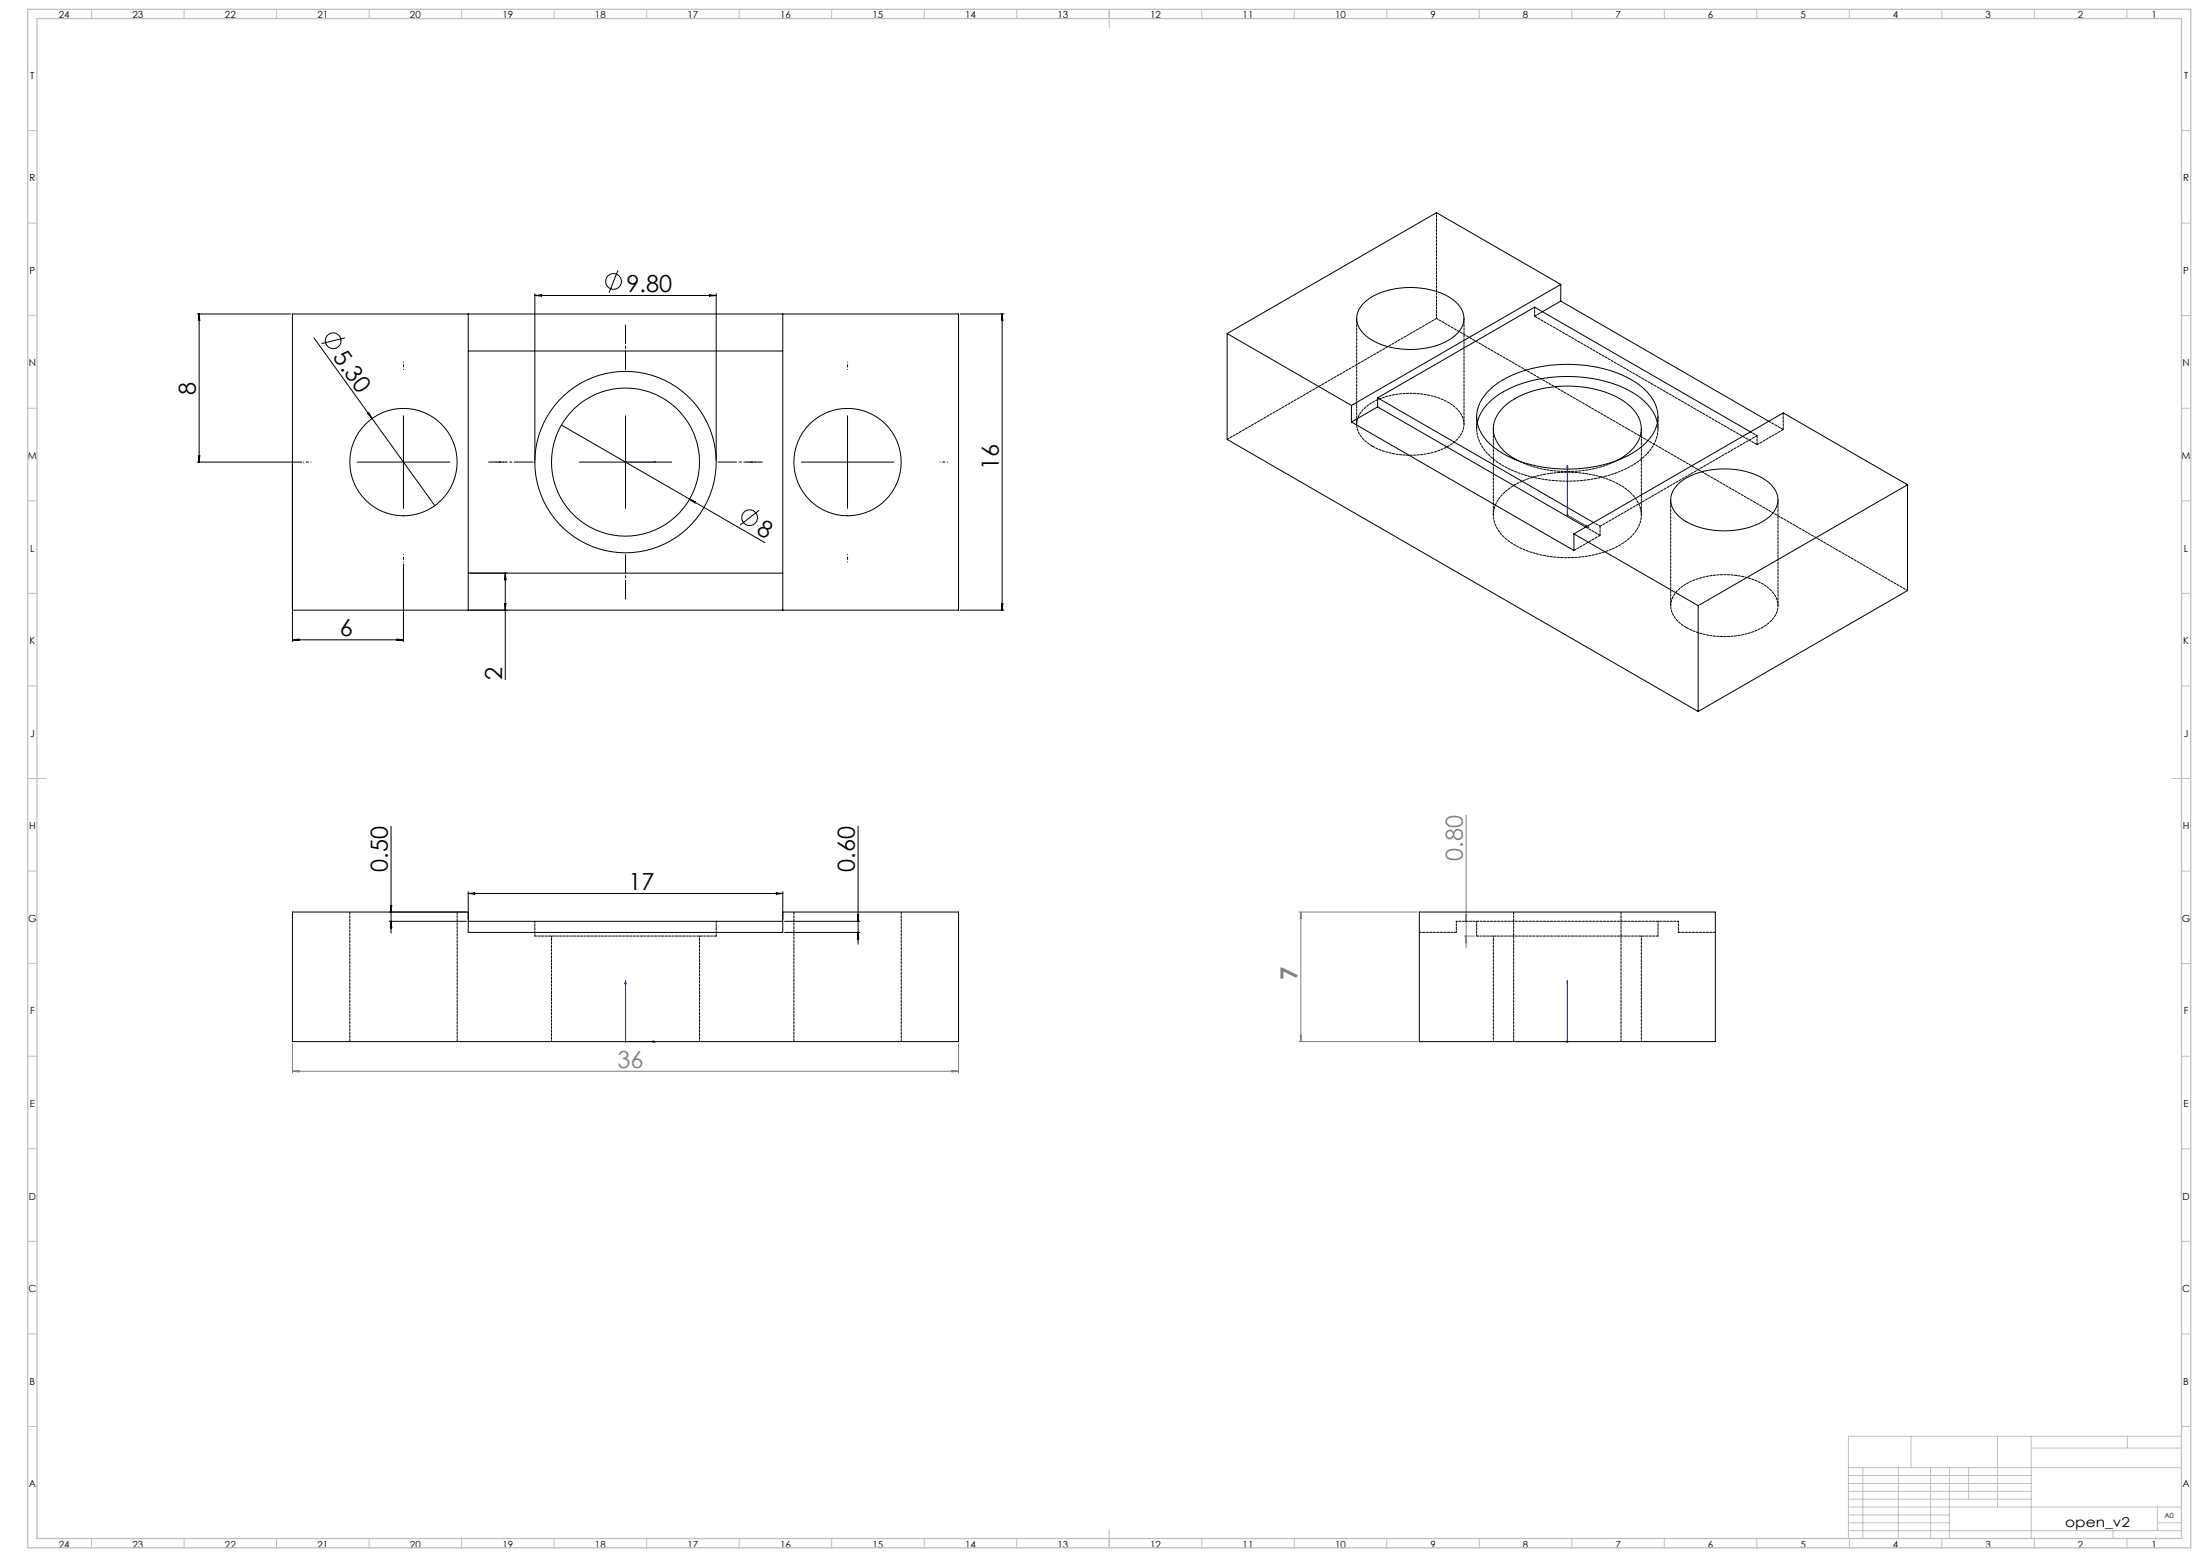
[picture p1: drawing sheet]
<svg xmlns="http://www.w3.org/2000/svg" width="1189mm" height="841mm" viewBox="0 0 1189 841" stroke-linecap="round" stroke-linejoin="round" font-family="sans-serif">
<g fill="none" stroke="#000" stroke-width=".54">
<path d="M289 159v90M289 160h98M289 160l4-1v1zM334 146l-5 12M384 159l3 1h-3zM387 159v90M107 170h50M108 170v3h-1zM108 170v80M519 170h24M542 170v160M542 170v3h-1z"/>
<path d="M170 182l31 44M186 182l-12 4M199 223l2 3zM201 226l34 47M218 225v50M303 230l110 63M338 225v50M458 225v50M107 250h56M107 246h1v4zM158 251v96M193 250h50"/>
<path d="M313 250h50M433 250h50M373 270l3 1v1zM410 276l-10 8M218 305v42M254 310h20M273 310v57M273 310v3zM254 330h20M273 326v4zM519 330h24M541 326h1v4z"/>
<path d="M158 346h60M158 346l4-1v1zM214 345l4 1h-4zM211 446v58M464 446v64M210 498h42M210 493h42M211 489h1l-1 4zM211 498l1 3h-1zM253 482v15M253 483h170M253 483l4-1v1z"/>
<path d="M419 482l4 1h-4zM423 482v15M424 498h41M463 494h1v4zM424 504h41M464 504v3h-1z"/>
<circle cx="332" cy="152" r="4"/>
<circle cx="180" cy="184" r="4"/>
<circle cx="405" cy="280" r="4"/>
</g>
<g fill="none" stroke="#00f" stroke-width=".54">
<path d="M338 250h.1M338 250h17M355 250h-2h2M847 251v2v-1zM847 251v27l12 7M858 284l1 1h-1zM338 530v33h17M338 530v1zM847 530v1v-1M847 530v33M353 562l2 1h-2zM847 562v1z"/>
<path d="M847 563h.1"/>
</g>
<g fill="none" stroke="#808080" stroke-width=".54">
<path d="M338 250h1M338 249v1M847 278h1M847 278v1M792 440v72M702 493h64M703 493v3zM703 493v70M792 494h1l-1 4zM791 506h6M792 506l1 3h-1zM703 559v4z"/>
<path d="M158 579h360M158 579l4-1v1zM158 564v16M338 563h1M338 562v1M514 578l4 1h-4zM518 564v16M702 563h64M847 563h1M847 562v1"/>
</g>
<path d="M338 200v-24M288 250h-24M388 250h24M338 300v24" fill="none" stroke="#000" stroke-width=".54" stroke-dasharray="30.5 1.3 1.3 1.3" stroke-dashoffset="20.4"/>
<path d="M218 200v-4M458 200v-4M168 250h-4M268 250h4M408 250h-4M508 250h4M218 300v4M458 300v4" fill="none" stroke="#000" stroke-width=".54" stroke-dasharray="30.5 1.3 1.3 1.3" stroke-dashoffset="30.4"/>
<g fill="none" stroke="#c0c0c0" stroke-width=".54">
<path d="M49 5v5M99 5v5M149 5v5M199 5v5M249 5v5M299 5v5M349 5v5M399 5v5M449 5v5M499 5v5M549 5v5M599 5v10"/>
<path d="M649 5v5M699 5v5M749 5v5M799 5v5M849 5v5M899 5v5M949 5v5M999 5v5M1049 5v5M1099 5v5M1149 5v5M15 71h5"/>
<path d="M1179 71h5M15 121h5M1179 121h5M15 171h5M1179 171h5M15 221h5M1179 221h5M15 271h5M1179 271h5M15 321h5M1179 321h5M15 371h5"/>
<path d="M1179 371h5M15 421h10M1174 421h10M15 471h5M1179 471h5M15 521h5M1179 521h5M15 571h5M1179 571h5M15 621h5M1179 621h5M15 671h5"/>
<path d="M1179 671h5M15 721h5M1179 721h5M15 771h5M1033 776v17M1080 776v38M1098 776v55M1150 776v6M1179 771h5M1179 776h-180v55M999 793h180M999 797h99"/>
<path d="M1007 793v38M1026 793v38M1043 793v38M1054 793v38M1064 793v17M1098 782h81M999 810h99M999 806h99M999 801h99M999 818h55M999 814h180M1166 814v13"/>
<path d="M49 831v5M99 831v5M149 831v5M199 831v5M249 831v5M299 831v5M349 831v5M399 831v5M449 831v5M499 831v5M549 831v5M599 826v10"/>
<path d="M649 831v5M699 831v5M749 831v5M799 831v5M849 831v5M899 831v5M949 831v5M999 827h180M999 823h55M999 831v5M1049 831v5M1099 831v5"/>
<path d="M1142 827v4M1149 831v5M1166 823h13"/>
</g>
<path d="M15 5h1169v831h-1169zM20 10h1159v821h-1159z" fill="none" stroke="#c0c0c0" stroke-width=".7"/>
<g fill="#00f">
<path d="M353 250h2z"/>
<path d="M353 562l2 1h-2zM338 530v1z"/>
<path d="M847 562v1zM847 530v1z"/>
<path d="M858 284l1 1h-1zM847 251v2v-1z"/>
</g>
<path d="M703 493v3zM703 559v4z" fill="#808080"/>
<g fill="none" stroke="#000" stroke-width=".54">
<path d="M844 154l-114 65M844 154v9M844 154l-68-39-113 65M158 170h360v160h-360zM253 170v160M423 170v160M737 164a40 40 0 0 1 36-7 23 23 0 0 1 18 12 13 13 0 0 1-8 15 44 44 0 0 1-45-3 11 11 0 0 1-1-17zM844 163l-10 5M844 163l112 65M253 190h170M663 180v57l255 147M663 180l67 39"/>
<path d="M730 219v9M745 220l-15 8M745 220l112 65M745 215v5M745 215l116 67M745 215l84-49 117 67M804 212a59 59 0 0 1 41-15 64 64 0 0 1 44 13 19 19 0 0 1 0 30 68 68 0 0 1-55 12 50 50 0 0 1-32-16 18 18 0 0 1 2-24zM730 228l121 69v-9M798 228a29 29 0 0 1 20-19 77 77 0 0 1 66 4 25 25 0 0 1 12 15M820 249a19 19 0 0 1-13-20 25 25 0 0 1 17-16 62 62 0 0 1 54 4 17 17 0 0 1 8 19 25 25 0 0 1-12 13M906 262a40 40 0 0 1 37-7 22 22 0 0 1 18 13 15 15 0 0 1-11 15 44 44 0 0 1-42-4 11 11 0 0 1-2-17zM1031 262l-113 65"/>
<path d="M1031 262v57l-113 65M1031 262l-67-39-113 65M851 288l67 39M253 310h170M918 327v57M158 493h95v11h170v-11h95v70h-360zM253 498h170M767 493h160v70h-160z"/>
<circle cx="218" cy="250" r="29"/>
<circle cx="338" cy="250" r="49"/>
<circle cx="338" cy="250" r="40"/>
<circle cx="458" cy="250" r="29"/>
</g>
<path d="M798 225v7M807 232v46M896 232v-7M950 235l-85 49M887 278v-46M289 506h98M767 504h20M798 506h98M907 504h20" fill="none" stroke="#000" stroke-width=".54" stroke-dasharray="1.3 .6" stroke-dashoffset=".2"/>
<path d="M1031 319l-255-147M289 498v8M798 498v8M387 506v-8M896 506v-8" fill="none" stroke="#000" stroke-width=".54" stroke-dasharray="1.3 .6" stroke-dashoffset=".4"/>
<path d="M819 262a19 19 0 0 0-12 19 26 26 0 0 0 20 17 61 61 0 0 0 53-6 16 16 0 0 0 0-27 61 61 0 0 0-56-6l-5 3M298 506v57M807 506v57M378 563v-57M887 563v-57" fill="none" stroke="#000" stroke-width=".54" stroke-dasharray="1.3 .6" stroke-dashoffset=".7"/>
<path d="M742 241a44 44 0 0 0 44-3 12 12 0 0 0-1-19 43 43 0 0 0-47 1 12 12 0 0 0 2 20l2 1M911 339a44 44 0 0 0 45-3 12 12 0 0 0-2-19 43 43 0 0 0-46 1 12 12 0 0 0 2 20l1 1M189 493v70M429 493v70M818 493v70M247 563v-70M487 563v-70M876 563v-70" fill="none" stroke="#000" stroke-width=".54" stroke-dasharray="1.3 .6" stroke-dashoffset="-.1"/>
<path d="M776 115v57M733 172v57M791 229v-57M820 249a63 63 0 0 0 54 0M903 270v57M961 327v-57M907 498h-120" fill="none" stroke="#000" stroke-width=".54" stroke-dasharray="1.3 .6" stroke-dashoffset=".6"/>
<path d="M946 233l4 2M865 284l-4-2M787 504v-6M907 504v-6" fill="none" stroke="#000" stroke-width=".54" stroke-dasharray="1.3 .6" stroke-dashoffset=".5"/>
<path d="M964 223v9M964 232l-8-4M865 289l-8-4" fill="none" stroke="#000" stroke-width=".54" stroke-dasharray="1.3 .6"/>
<path d="M776 172l-113 65M829 171v-5M834 168l-5 3M950 240v-5M950 240l14-8M851 297l14-8M865 289v-5" fill="none" stroke="#000" stroke-width=".54" stroke-dasharray="1.3 .6" stroke-dashoffset=".1"/>
<path d="M798 228a21 21 0 0 0 12 22 75 75 0 0 0 74 0 21 21 0 0 0 12-22" fill="none" stroke="#000" stroke-width=".54" stroke-dasharray="1.3 .6" stroke-dashoffset=".3"/>
<path d="M829 171l121 69" fill="none" stroke="#000" stroke-width=".54" stroke-dasharray="1.3 .6" stroke-dashoffset="-.2"/>
<g font-size="12.7">
<text x="339" y="158">9.80</text>
<text x="179" y="193" transform="rotate(54 179 193)">5.30</text>
<text x="106" y="214" transform="rotate(-90 106 214)">8</text>
<text x="540" y="254" transform="rotate(-90 540 254)">16</text>
<text x="408" y="288" transform="rotate(30 408 288)">8</text>
<text x="184" y="344">6</text>
<text x="271" y="367" transform="rotate(-90 271 367)">2</text>
<text x="210" y="471" transform="rotate(-90 210 471)">0.50</text>
<text x="462" y="471" transform="rotate(-90 462 471)">0.60</text>
<text x="340" y="481">17</text>
</g>
<g font-size="12.7" fill="#808080">
<text x="791" y="465" transform="rotate(-90 791 465)">0.80</text>
<text x="701" y="529" transform="rotate(-90 701 529)">7</text>
<text x="334" y="577">36</text>
</g>
<text font-size="7.4" x="1116" y="825">open_v2</text>
<g font-size="5.3">
<text x="32" y="10">24</text>
<text x="72" y="10">23</text>
<text x="122" y="10">22</text>
<text x="172" y="10">21</text>
<text x="222" y="10">20</text>
<text x="272" y="10">19</text>
<text x="322" y="10">18</text>
<text x="372" y="10">17</text>
<text x="422" y="10">16</text>
<text x="472" y="10">15</text>
<text x="522" y="10">14</text>
<text x="572" y="10">13</text>
<text x="622" y="10">12</text>
<text x="672" y="10">11</text>
<text x="722" y="10">10</text>
<text x="773" y="10">9</text>
<text x="823" y="10">8</text>
<text x="873" y="10">7</text>
<text x="923" y="10">6</text>
<text x="973" y="10">5</text>
<text x="1023" y="10">4</text>
<text x="1073" y="10">3</text>
<text x="1123" y="10">2</text>
<text x="1163" y="10">1</text>
<text x="16" y="43">T</text>
<text x="1180" y="43">T</text>
<text x="16" y="98">R</text>
<text x="1180" y="98">R</text>
<text x="16" y="148">P</text>
<text x="1180" y="148">P</text>
<text x="16" y="198">N</text>
<text x="1180" y="198">N</text>
<text x="15" y="248">M</text>
<text x="1179" y="248">M</text>
<text x="16" y="298">L</text>
<text x="1180" y="298">L</text>
<text x="16" y="348">K</text>
<text x="1180" y="348">K</text>
<text x="16" y="398">J</text>
<text x="1180" y="398">J</text>
<text x="16" y="448">H</text>
<text x="1180" y="448">H</text>
<text x="15" y="498">G</text>
<text x="1179" y="498">G</text>
<text x="16" y="548">F</text>
<text x="1180" y="548">F</text>
<text x="16" y="598">E</text>
<text x="1180" y="598">E</text>
<text x="16" y="648">D</text>
<text x="1180" y="648">D</text>
<text x="15" y="698">C</text>
<text x="1179" y="698">C</text>
<text x="16" y="748">B</text>
<text x="1180" y="748">B</text>
<text x="16" y="803">A</text>
<text x="1180" y="803">A</text>
<text x="32" y="836">24</text>
<text x="72" y="836">23</text>
<text x="122" y="836">22</text>
<text x="172" y="836">21</text>
<text x="222" y="836">20</text>
<text x="272" y="836">19</text>
<text x="322" y="836">18</text>
<text x="372" y="836">17</text>
<text x="422" y="836">16</text>
<text x="472" y="836">15</text>
<text x="522" y="836">14</text>
<text x="572" y="836">13</text>
<text x="622" y="836">12</text>
<text x="672" y="836">11</text>
<text x="722" y="836">10</text>
<text x="773" y="836">9</text>
<text x="823" y="836">8</text>
<text x="873" y="836">7</text>
<text x="923" y="836">6</text>
<text x="973" y="836">5</text>
<text x="1023" y="836">4</text>
<text x="1073" y="836">3</text>
<text x="1123" y="836">2</text>
<text x="1163" y="836">1</text>
</g>
<text font-size="3.9" x="1170" y="820">A0</text>
</svg>
